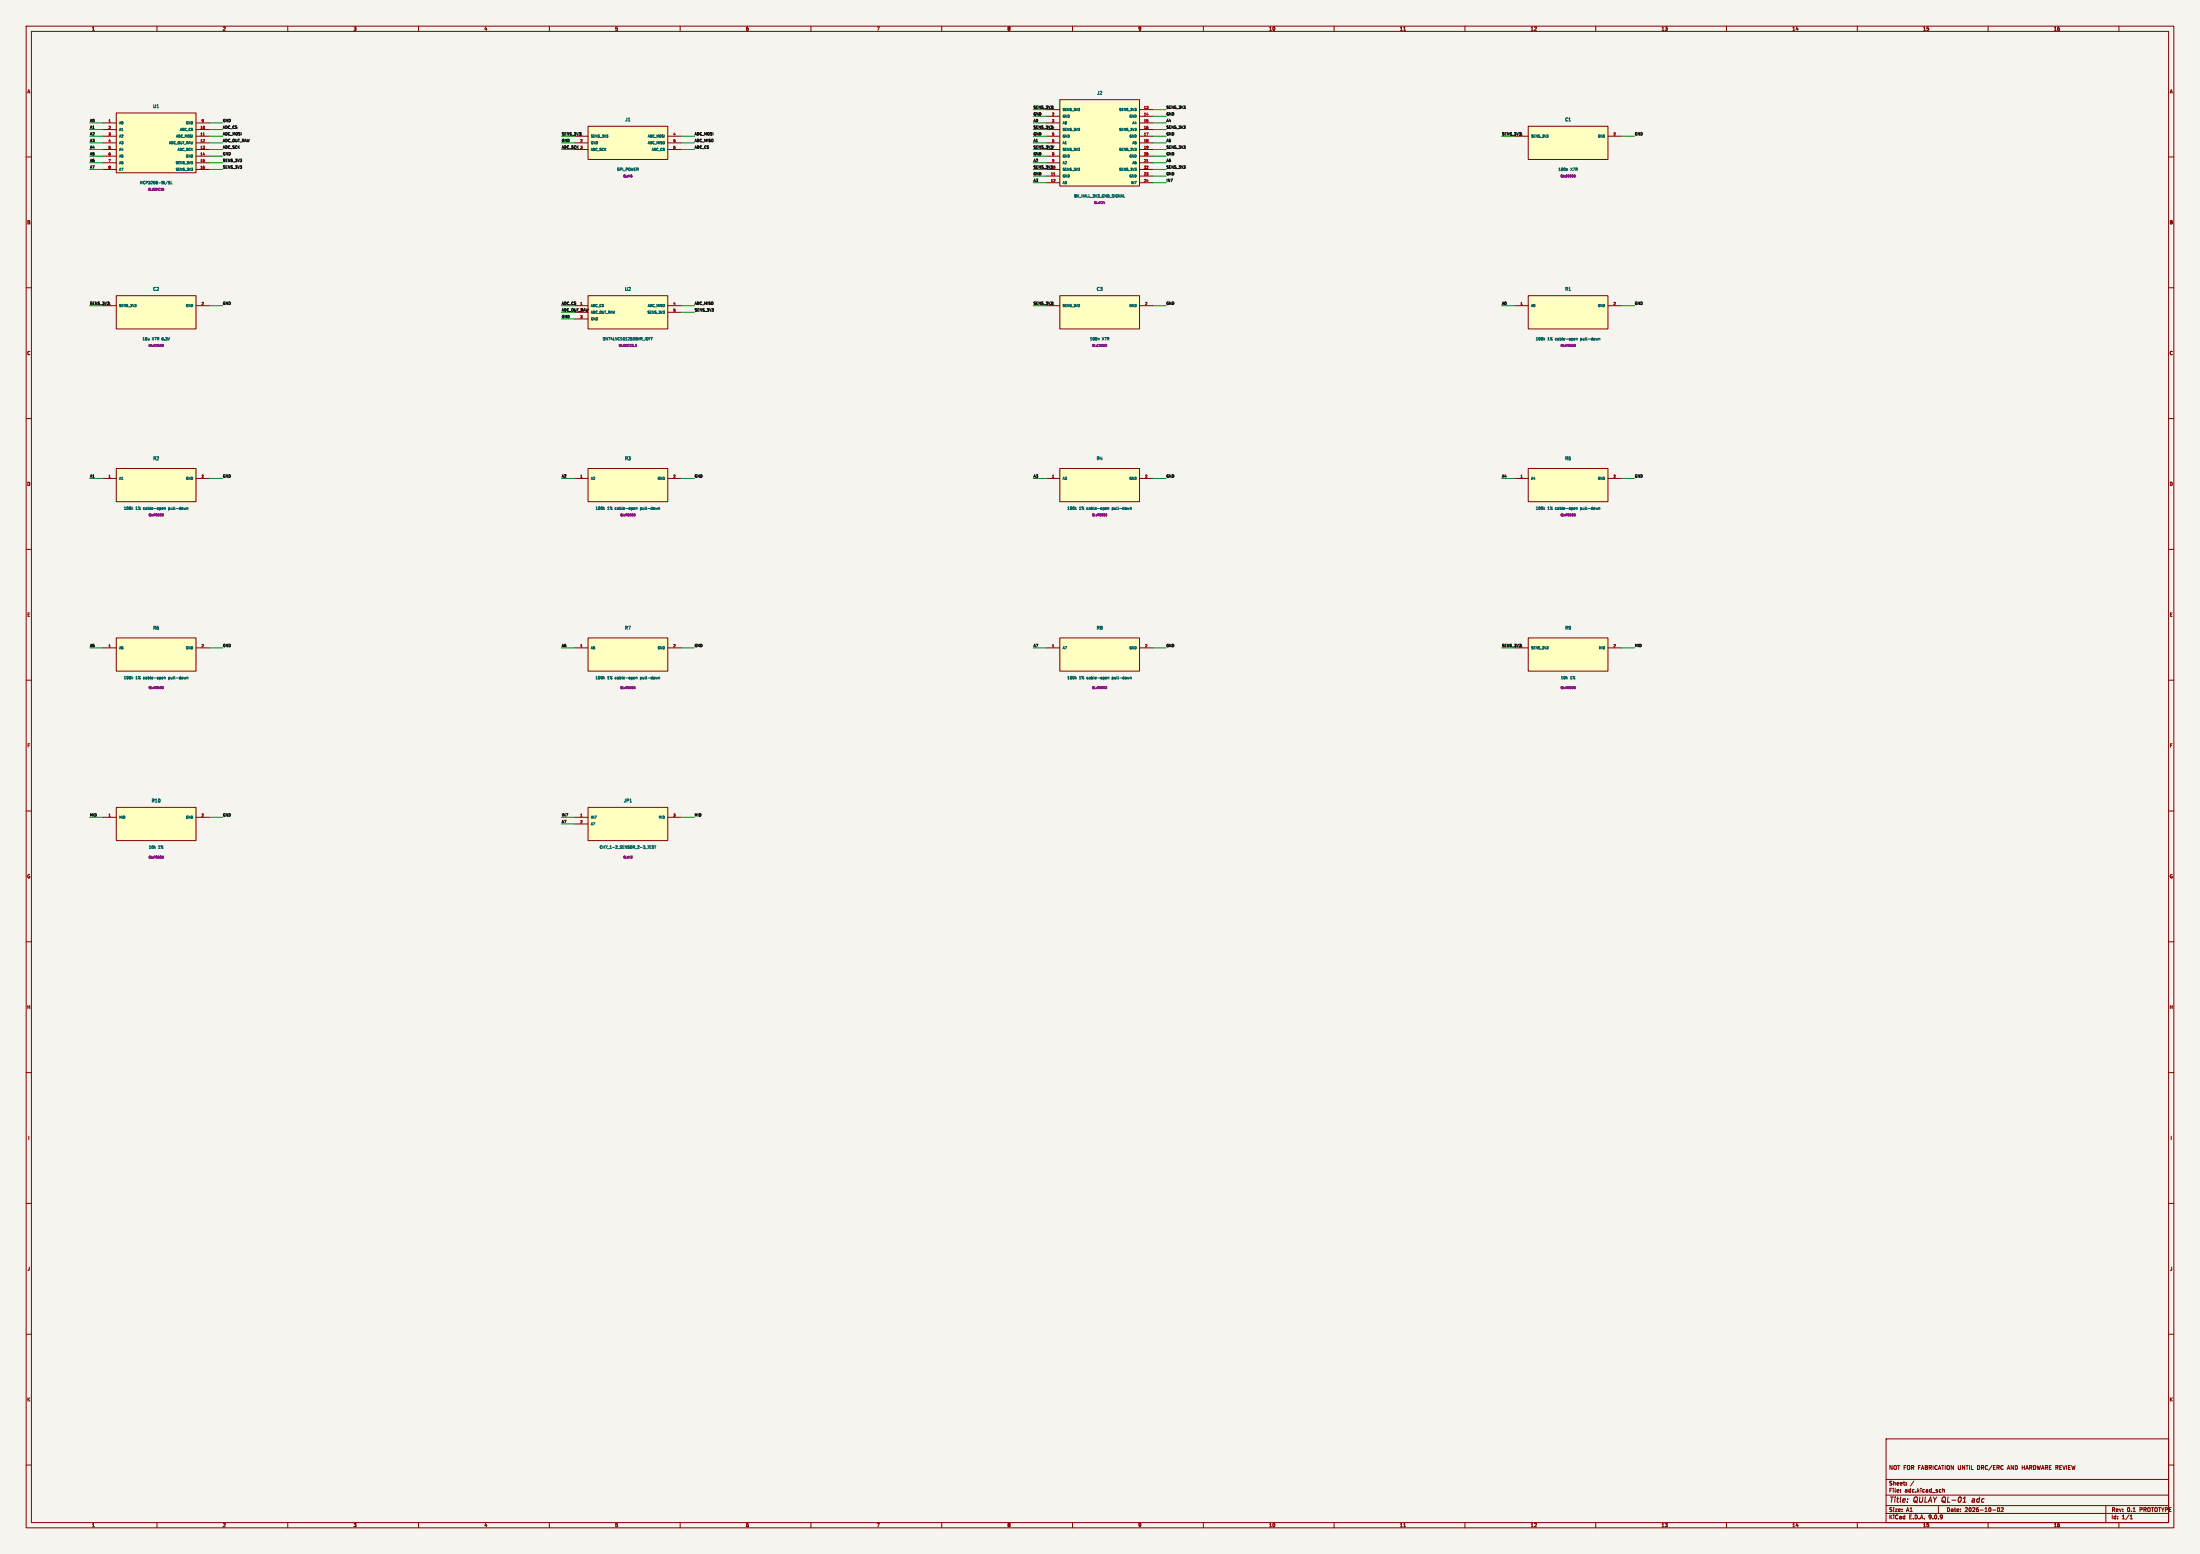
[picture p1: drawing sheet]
(kicad_sch (version 20231120) (generator "eeschema") (paper "A1")
   (title_block (title "QULAY QL-01 adc") (date "2026-10-02") (rev "0.1 PROTOTYPE") (comment 1 "NOT FOR FABRICATION UNTIL DRC/ERC AND HARDWARE REVIEW"))
   (lib_symbols (symbol "QL:adc_U1" (pin_names (offset 1)) (in_bom yes) (on_board yes)
    (property "Reference" "U1" (at 0 13.97 0) (effects (font (size 1.0 1.0))))
    (property "Value" "MCP3208-BI/SL" (at 0 -13.97 0) (effects (font (size 1.0 1.0))))
    (symbol "adc_U1_0_1" (rectangle (start -15.24 11.43) (end 15.24 -11.43) (stroke (width .254) (type default)) (fill (type background))))
    (symbol "adc_U1_1_1" (pin passive line (at -20.32 7.62 0) (length 5.08) (name "A0" (effects (font (size 0.9 0.9)))) (number "1" (effects (font (size 0.9 0.9)))))(pin passive line (at -20.32 5.08 0) (length 5.08) (name "A1" (effects (font (size 0.9 0.9)))) (number "2" (effects (font (size 0.9 0.9)))))(pin passive line (at -20.32 2.54 0) (length 5.08) (name "A2" (effects (font (size 0.9 0.9)))) (number "3" (effects (font (size 0.9 0.9)))))(pin passive line (at -20.32 -8.89e-16 0) (length 5.08) (name "A3" (effects (font (size 0.9 0.9)))) (number "4" (effects (font (size 0.9 0.9)))))(pin passive line (at -20.32 -2.54 0) (length 5.08) (name "A4" (effects (font (size 0.9 0.9)))) (number "5" (effects (font (size 0.9 0.9)))))(pin passive line (at -20.32 -5.08 0) (length 5.08) (name "A5" (effects (font (size 0.9 0.9)))) (number "6" (effects (font (size 0.9 0.9)))))(pin passive line (at -20.32 -7.62 0) (length 5.08) (name "A6" (effects (font (size 0.9 0.9)))) (number "7" (effects (font (size 0.9 0.9)))))(pin passive line (at -20.32 -10.16 0) (length 5.08) (name "A7" (effects (font (size 0.9 0.9)))) (number "8" (effects (font (size 0.9 0.9)))))(pin power_in line (at 20.32 7.62 180) (length 5.08) (name "GND" (effects (font (size 0.9 0.9)))) (number "9" (effects (font (size 0.9 0.9)))))(pin input line (at 20.32 5.08 180) (length 5.08) (name "ADC_CS" (effects (font (size 0.9 0.9)))) (number "10" (effects (font (size 0.9 0.9)))))(pin input line (at 20.32 2.54 180) (length 5.08) (name "ADC_MOSI" (effects (font (size 0.9 0.9)))) (number "11" (effects (font (size 0.9 0.9)))))(pin tri_state line (at 20.32 -8.89e-16 180) (length 5.08) (name "ADC_OUT_RAW" (effects (font (size 0.9 0.9)))) (number "12" (effects (font (size 0.9 0.9)))))(pin input line (at 20.32 -2.54 180) (length 5.08) (name "ADC_SCK" (effects (font (size 0.9 0.9)))) (number "13" (effects (font (size 0.9 0.9)))))(pin power_in line (at 20.32 -5.08 180) (length 5.08) (name "GND" (effects (font (size 0.9 0.9)))) (number "14" (effects (font (size 0.9 0.9)))))(pin power_in line (at 20.32 -7.62 180) (length 5.08) (name "SENS_3V3" (effects (font (size 0.9 0.9)))) (number "15" (effects (font (size 0.9 0.9)))))(pin power_in line (at 20.32 -10.16 180) (length 5.08) (name "SENS_3V3" (effects (font (size 0.9 0.9)))) (number "16" (effects (font (size 0.9 0.9)))))))(symbol "QL:adc_J1" (pin_names (offset 1)) (in_bom yes) (on_board yes)
    (property "Reference" "J1" (at 0 8.89 0) (effects (font (size 1.0 1.0))))
    (property "Value" "SPI_POWER" (at 0 -8.89 0) (effects (font (size 1.0 1.0))))
    (symbol "adc_J1_0_1" (rectangle (start -15.24 6.35) (end 15.24 -6.35) (stroke (width .254) (type default)) (fill (type background))))
    (symbol "adc_J1_1_1" (pin power_out line (at -20.32 2.54 0) (length 5.08) (name "SENS_3V3" (effects (font (size 0.9 0.9)))) (number "1" (effects (font (size 0.9 0.9)))))(pin power_out line (at -20.32 -3.81e-16 0) (length 5.08) (name "GND" (effects (font (size 0.9 0.9)))) (number "2" (effects (font (size 0.9 0.9)))))(pin output line (at -20.32 -2.54 0) (length 5.08) (name "ADC_SCK" (effects (font (size 0.9 0.9)))) (number "3" (effects (font (size 0.9 0.9)))))(pin output line (at 20.32 2.54 180) (length 5.08) (name "ADC_MOSI" (effects (font (size 0.9 0.9)))) (number "4" (effects (font (size 0.9 0.9)))))(pin input line (at 20.32 -3.81e-16 180) (length 5.08) (name "ADC_MISO" (effects (font (size 0.9 0.9)))) (number "5" (effects (font (size 0.9 0.9)))))(pin output line (at 20.32 -2.54 180) (length 5.08) (name "ADC_CS" (effects (font (size 0.9 0.9)))) (number "6" (effects (font (size 0.9 0.9)))))))(symbol "QL:adc_J2" (pin_names (offset 1)) (in_bom yes) (on_board yes)
    (property "Reference" "J2" (at 0 19.05 0) (effects (font (size 1.0 1.0))))
    (property "Value" "8X_HALL_3V3_GND_SIGNAL" (at 0 -19.05 0) (effects (font (size 1.0 1.0))))
    (symbol "adc_J2_0_1" (rectangle (start -15.24 16.51) (end 15.24 -16.51) (stroke (width .254) (type default)) (fill (type background))))
    (symbol "adc_J2_1_1" (pin passive line (at -20.32 12.7 0) (length 5.08) (name "SENS_3V3" (effects (font (size 0.9 0.9)))) (number "1" (effects (font (size 0.9 0.9)))))(pin passive line (at -20.32 10.16 0) (length 5.08) (name "GND" (effects (font (size 0.9 0.9)))) (number "2" (effects (font (size 0.9 0.9)))))(pin passive line (at -20.32 7.62 0) (length 5.08) (name "A0" (effects (font (size 0.9 0.9)))) (number "3" (effects (font (size 0.9 0.9)))))(pin passive line (at -20.32 5.08 0) (length 5.08) (name "SENS_3V3" (effects (font (size 0.9 0.9)))) (number "4" (effects (font (size 0.9 0.9)))))(pin passive line (at -20.32 2.54 0) (length 5.08) (name "GND" (effects (font (size 0.9 0.9)))) (number "5" (effects (font (size 0.9 0.9)))))(pin passive line (at -20.32 1.27e-15 0) (length 5.08) (name "A1" (effects (font (size 0.9 0.9)))) (number "6" (effects (font (size 0.9 0.9)))))(pin passive line (at -20.32 -2.54 0) (length 5.08) (name "SENS_3V3" (effects (font (size 0.9 0.9)))) (number "7" (effects (font (size 0.9 0.9)))))(pin passive line (at -20.32 -5.08 0) (length 5.08) (name "GND" (effects (font (size 0.9 0.9)))) (number "8" (effects (font (size 0.9 0.9)))))(pin passive line (at -20.32 -7.62 0) (length 5.08) (name "A2" (effects (font (size 0.9 0.9)))) (number "9" (effects (font (size 0.9 0.9)))))(pin passive line (at -20.32 -10.16 0) (length 5.08) (name "SENS_3V3" (effects (font (size 0.9 0.9)))) (number "10" (effects (font (size 0.9 0.9)))))(pin passive line (at -20.32 -12.7 0) (length 5.08) (name "GND" (effects (font (size 0.9 0.9)))) (number "11" (effects (font (size 0.9 0.9)))))(pin passive line (at -20.32 -15.24 0) (length 5.08) (name "A3" (effects (font (size 0.9 0.9)))) (number "12" (effects (font (size 0.9 0.9)))))(pin passive line (at 20.32 12.7 180) (length 5.08) (name "SENS_3V3" (effects (font (size 0.9 0.9)))) (number "13" (effects (font (size 0.9 0.9)))))(pin passive line (at 20.32 10.16 180) (length 5.08) (name "GND" (effects (font (size 0.9 0.9)))) (number "14" (effects (font (size 0.9 0.9)))))(pin passive line (at 20.32 7.62 180) (length 5.08) (name "A4" (effects (font (size 0.9 0.9)))) (number "15" (effects (font (size 0.9 0.9)))))(pin passive line (at 20.32 5.08 180) (length 5.08) (name "SENS_3V3" (effects (font (size 0.9 0.9)))) (number "16" (effects (font (size 0.9 0.9)))))(pin passive line (at 20.32 2.54 180) (length 5.08) (name "GND" (effects (font (size 0.9 0.9)))) (number "17" (effects (font (size 0.9 0.9)))))(pin passive line (at 20.32 1.27e-15 180) (length 5.08) (name "A5" (effects (font (size 0.9 0.9)))) (number "18" (effects (font (size 0.9 0.9)))))(pin passive line (at 20.32 -2.54 180) (length 5.08) (name "SENS_3V3" (effects (font (size 0.9 0.9)))) (number "19" (effects (font (size 0.9 0.9)))))(pin passive line (at 20.32 -5.08 180) (length 5.08) (name "GND" (effects (font (size 0.9 0.9)))) (number "20" (effects (font (size 0.9 0.9)))))(pin passive line (at 20.32 -7.62 180) (length 5.08) (name "A6" (effects (font (size 0.9 0.9)))) (number "21" (effects (font (size 0.9 0.9)))))(pin passive line (at 20.32 -10.16 180) (length 5.08) (name "SENS_3V3" (effects (font (size 0.9 0.9)))) (number "22" (effects (font (size 0.9 0.9)))))(pin passive line (at 20.32 -12.7 180) (length 5.08) (name "GND" (effects (font (size 0.9 0.9)))) (number "23" (effects (font (size 0.9 0.9)))))(pin passive line (at 20.32 -15.24 180) (length 5.08) (name "IN7" (effects (font (size 0.9 0.9)))) (number "24" (effects (font (size 0.9 0.9)))))))(symbol "QL:adc_C1" (pin_names (offset 1)) (in_bom yes) (on_board yes)
    (property "Reference" "C1" (at 0 8.89 0) (effects (font (size 1.0 1.0))))
    (property "Value" "100n X7R" (at 0 -8.89 0) (effects (font (size 1.0 1.0))))
    (symbol "adc_C1_0_1" (rectangle (start -15.24 6.35) (end 15.24 -6.35) (stroke (width .254) (type default)) (fill (type background))))
    (symbol "adc_C1_1_1" (pin passive line (at -20.32 2.54 0) (length 5.08) (name "SENS_3V3" (effects (font (size 0.9 0.9)))) (number "1" (effects (font (size 0.9 0.9)))))(pin passive line (at 20.32 2.54 180) (length 5.08) (name "GND" (effects (font (size 0.9 0.9)))) (number "2" (effects (font (size 0.9 0.9)))))))(symbol "QL:adc_C2" (pin_names (offset 1)) (in_bom yes) (on_board yes)
    (property "Reference" "C2" (at 0 8.89 0) (effects (font (size 1.0 1.0))))
    (property "Value" "10u X7R 6.3V" (at 0 -8.89 0) (effects (font (size 1.0 1.0))))
    (symbol "adc_C2_0_1" (rectangle (start -15.24 6.35) (end 15.24 -6.35) (stroke (width .254) (type default)) (fill (type background))))
    (symbol "adc_C2_1_1" (pin passive line (at -20.32 2.54 0) (length 5.08) (name "SENS_3V3" (effects (font (size 0.9 0.9)))) (number "1" (effects (font (size 0.9 0.9)))))(pin passive line (at 20.32 2.54 180) (length 5.08) (name "GND" (effects (font (size 0.9 0.9)))) (number "2" (effects (font (size 0.9 0.9)))))))(symbol "QL:adc_U2" (pin_names (offset 1)) (in_bom yes) (on_board yes)
    (property "Reference" "U2" (at 0 8.89 0) (effects (font (size 1.0 1.0))))
    (property "Value" "SN74LVC1G125DBVR_IOFF" (at 0 -8.89 0) (effects (font (size 1.0 1.0))))
    (symbol "adc_U2_0_1" (rectangle (start -15.24 6.35) (end 15.24 -6.35) (stroke (width .254) (type default)) (fill (type background))))
    (symbol "adc_U2_1_1" (pin input line (at -20.32 2.54 0) (length 5.08) (name "ADC_CS" (effects (font (size 0.9 0.9)))) (number "1" (effects (font (size 0.9 0.9)))))(pin input line (at -20.32 -3.81e-16 0) (length 5.08) (name "ADC_OUT_RAW" (effects (font (size 0.9 0.9)))) (number "2" (effects (font (size 0.9 0.9)))))(pin power_in line (at -20.32 -2.54 0) (length 5.08) (name "GND" (effects (font (size 0.9 0.9)))) (number "3" (effects (font (size 0.9 0.9)))))(pin tri_state line (at 20.32 2.54 180) (length 5.08) (name "ADC_MISO" (effects (font (size 0.9 0.9)))) (number "4" (effects (font (size 0.9 0.9)))))(pin power_in line (at 20.32 -3.81e-16 180) (length 5.08) (name "SENS_3V3" (effects (font (size 0.9 0.9)))) (number "5" (effects (font (size 0.9 0.9)))))))(symbol "QL:adc_C3" (pin_names (offset 1)) (in_bom yes) (on_board yes)
    (property "Reference" "C3" (at 0 8.89 0) (effects (font (size 1.0 1.0))))
    (property "Value" "100n X7R" (at 0 -8.89 0) (effects (font (size 1.0 1.0))))
    (symbol "adc_C3_0_1" (rectangle (start -15.24 6.35) (end 15.24 -6.35) (stroke (width .254) (type default)) (fill (type background))))
    (symbol "adc_C3_1_1" (pin passive line (at -20.32 2.54 0) (length 5.08) (name "SENS_3V3" (effects (font (size 0.9 0.9)))) (number "1" (effects (font (size 0.9 0.9)))))(pin passive line (at 20.32 2.54 180) (length 5.08) (name "GND" (effects (font (size 0.9 0.9)))) (number "2" (effects (font (size 0.9 0.9)))))))(symbol "QL:adc_R1" (pin_names (offset 1)) (in_bom yes) (on_board yes)
    (property "Reference" "R1" (at 0 8.89 0) (effects (font (size 1.0 1.0))))
    (property "Value" "100k 1% cable-open pull-down" (at 0 -8.89 0) (effects (font (size 1.0 1.0))))
    (symbol "adc_R1_0_1" (rectangle (start -15.24 6.35) (end 15.24 -6.35) (stroke (width .254) (type default)) (fill (type background))))
    (symbol "adc_R1_1_1" (pin passive line (at -20.32 2.54 0) (length 5.08) (name "A0" (effects (font (size 0.9 0.9)))) (number "1" (effects (font (size 0.9 0.9)))))(pin passive line (at 20.32 2.54 180) (length 5.08) (name "GND" (effects (font (size 0.9 0.9)))) (number "2" (effects (font (size 0.9 0.9)))))))(symbol "QL:adc_R2" (pin_names (offset 1)) (in_bom yes) (on_board yes)
    (property "Reference" "R2" (at 0 8.89 0) (effects (font (size 1.0 1.0))))
    (property "Value" "100k 1% cable-open pull-down" (at 0 -8.89 0) (effects (font (size 1.0 1.0))))
    (symbol "adc_R2_0_1" (rectangle (start -15.24 6.35) (end 15.24 -6.35) (stroke (width .254) (type default)) (fill (type background))))
    (symbol "adc_R2_1_1" (pin passive line (at -20.32 2.54 0) (length 5.08) (name "A1" (effects (font (size 0.9 0.9)))) (number "1" (effects (font (size 0.9 0.9)))))(pin passive line (at 20.32 2.54 180) (length 5.08) (name "GND" (effects (font (size 0.9 0.9)))) (number "2" (effects (font (size 0.9 0.9)))))))(symbol "QL:adc_R3" (pin_names (offset 1)) (in_bom yes) (on_board yes)
    (property "Reference" "R3" (at 0 8.89 0) (effects (font (size 1.0 1.0))))
    (property "Value" "100k 1% cable-open pull-down" (at 0 -8.89 0) (effects (font (size 1.0 1.0))))
    (symbol "adc_R3_0_1" (rectangle (start -15.24 6.35) (end 15.24 -6.35) (stroke (width .254) (type default)) (fill (type background))))
    (symbol "adc_R3_1_1" (pin passive line (at -20.32 2.54 0) (length 5.08) (name "A2" (effects (font (size 0.9 0.9)))) (number "1" (effects (font (size 0.9 0.9)))))(pin passive line (at 20.32 2.54 180) (length 5.08) (name "GND" (effects (font (size 0.9 0.9)))) (number "2" (effects (font (size 0.9 0.9)))))))(symbol "QL:adc_R4" (pin_names (offset 1)) (in_bom yes) (on_board yes)
    (property "Reference" "R4" (at 0 8.89 0) (effects (font (size 1.0 1.0))))
    (property "Value" "100k 1% cable-open pull-down" (at 0 -8.89 0) (effects (font (size 1.0 1.0))))
    (symbol "adc_R4_0_1" (rectangle (start -15.24 6.35) (end 15.24 -6.35) (stroke (width .254) (type default)) (fill (type background))))
    (symbol "adc_R4_1_1" (pin passive line (at -20.32 2.54 0) (length 5.08) (name "A3" (effects (font (size 0.9 0.9)))) (number "1" (effects (font (size 0.9 0.9)))))(pin passive line (at 20.32 2.54 180) (length 5.08) (name "GND" (effects (font (size 0.9 0.9)))) (number "2" (effects (font (size 0.9 0.9)))))))(symbol "QL:adc_R5" (pin_names (offset 1)) (in_bom yes) (on_board yes)
    (property "Reference" "R5" (at 0 8.89 0) (effects (font (size 1.0 1.0))))
    (property "Value" "100k 1% cable-open pull-down" (at 0 -8.89 0) (effects (font (size 1.0 1.0))))
    (symbol "adc_R5_0_1" (rectangle (start -15.24 6.35) (end 15.24 -6.35) (stroke (width .254) (type default)) (fill (type background))))
    (symbol "adc_R5_1_1" (pin passive line (at -20.32 2.54 0) (length 5.08) (name "A4" (effects (font (size 0.9 0.9)))) (number "1" (effects (font (size 0.9 0.9)))))(pin passive line (at 20.32 2.54 180) (length 5.08) (name "GND" (effects (font (size 0.9 0.9)))) (number "2" (effects (font (size 0.9 0.9)))))))(symbol "QL:adc_R6" (pin_names (offset 1)) (in_bom yes) (on_board yes)
    (property "Reference" "R6" (at 0 8.89 0) (effects (font (size 1.0 1.0))))
    (property "Value" "100k 1% cable-open pull-down" (at 0 -8.89 0) (effects (font (size 1.0 1.0))))
    (symbol "adc_R6_0_1" (rectangle (start -15.24 6.35) (end 15.24 -6.35) (stroke (width .254) (type default)) (fill (type background))))
    (symbol "adc_R6_1_1" (pin passive line (at -20.32 2.54 0) (length 5.08) (name "A5" (effects (font (size 0.9 0.9)))) (number "1" (effects (font (size 0.9 0.9)))))(pin passive line (at 20.32 2.54 180) (length 5.08) (name "GND" (effects (font (size 0.9 0.9)))) (number "2" (effects (font (size 0.9 0.9)))))))(symbol "QL:adc_R7" (pin_names (offset 1)) (in_bom yes) (on_board yes)
    (property "Reference" "R7" (at 0 8.89 0) (effects (font (size 1.0 1.0))))
    (property "Value" "100k 1% cable-open pull-down" (at 0 -8.89 0) (effects (font (size 1.0 1.0))))
    (symbol "adc_R7_0_1" (rectangle (start -15.24 6.35) (end 15.24 -6.35) (stroke (width .254) (type default)) (fill (type background))))
    (symbol "adc_R7_1_1" (pin passive line (at -20.32 2.54 0) (length 5.08) (name "A6" (effects (font (size 0.9 0.9)))) (number "1" (effects (font (size 0.9 0.9)))))(pin passive line (at 20.32 2.54 180) (length 5.08) (name "GND" (effects (font (size 0.9 0.9)))) (number "2" (effects (font (size 0.9 0.9)))))))(symbol "QL:adc_R8" (pin_names (offset 1)) (in_bom yes) (on_board yes)
    (property "Reference" "R8" (at 0 8.89 0) (effects (font (size 1.0 1.0))))
    (property "Value" "100k 1% cable-open pull-down" (at 0 -8.89 0) (effects (font (size 1.0 1.0))))
    (symbol "adc_R8_0_1" (rectangle (start -15.24 6.35) (end 15.24 -6.35) (stroke (width .254) (type default)) (fill (type background))))
    (symbol "adc_R8_1_1" (pin passive line (at -20.32 2.54 0) (length 5.08) (name "A7" (effects (font (size 0.9 0.9)))) (number "1" (effects (font (size 0.9 0.9)))))(pin passive line (at 20.32 2.54 180) (length 5.08) (name "GND" (effects (font (size 0.9 0.9)))) (number "2" (effects (font (size 0.9 0.9)))))))(symbol "QL:adc_R9" (pin_names (offset 1)) (in_bom yes) (on_board yes)
    (property "Reference" "R9" (at 0 8.89 0) (effects (font (size 1.0 1.0))))
    (property "Value" "10k 1%" (at 0 -8.89 0) (effects (font (size 1.0 1.0))))
    (symbol "adc_R9_0_1" (rectangle (start -15.24 6.35) (end 15.24 -6.35) (stroke (width .254) (type default)) (fill (type background))))
    (symbol "adc_R9_1_1" (pin passive line (at -20.32 2.54 0) (length 5.08) (name "SENS_3V3" (effects (font (size 0.9 0.9)))) (number "1" (effects (font (size 0.9 0.9)))))(pin passive line (at 20.32 2.54 180) (length 5.08) (name "MID" (effects (font (size 0.9 0.9)))) (number "2" (effects (font (size 0.9 0.9)))))))(symbol "QL:adc_R10" (pin_names (offset 1)) (in_bom yes) (on_board yes)
    (property "Reference" "R10" (at 0 8.89 0) (effects (font (size 1.0 1.0))))
    (property "Value" "10k 1%" (at 0 -8.89 0) (effects (font (size 1.0 1.0))))
    (symbol "adc_R10_0_1" (rectangle (start -15.24 6.35) (end 15.24 -6.35) (stroke (width .254) (type default)) (fill (type background))))
    (symbol "adc_R10_1_1" (pin passive line (at -20.32 2.54 0) (length 5.08) (name "MID" (effects (font (size 0.9 0.9)))) (number "1" (effects (font (size 0.9 0.9)))))(pin passive line (at 20.32 2.54 180) (length 5.08) (name "GND" (effects (font (size 0.9 0.9)))) (number "2" (effects (font (size 0.9 0.9)))))))(symbol "QL:adc_JP1" (pin_names (offset 1)) (in_bom yes) (on_board yes)
    (property "Reference" "JP1" (at 0 8.89 0) (effects (font (size 1.0 1.0))))
    (property "Value" "CH7_1-2_SENSOR_2-3_TEST" (at 0 -8.89 0) (effects (font (size 1.0 1.0))))
    (symbol "adc_JP1_0_1" (rectangle (start -15.24 6.35) (end 15.24 -6.35) (stroke (width .254) (type default)) (fill (type background))))
    (symbol "adc_JP1_1_1" (pin passive line (at -20.32 2.54 0) (length 5.08) (name "IN7" (effects (font (size 0.9 0.9)))) (number "1" (effects (font (size 0.9 0.9)))))(pin passive line (at -20.32 -3.81e-16 0) (length 5.08) (name "A7" (effects (font (size 0.9 0.9)))) (number "2" (effects (font (size 0.9 0.9)))))(pin passive line (at 20.32 2.54 180) (length 5.08) (name "MID" (effects (font (size 0.9 0.9)))) (number "3" (effects (font (size 0.9 0.9)))))))) (symbol (lib_id "QL:adc_U1") (at 59.69 54.61 0) (unit 1) (in_bom yes) (on_board yes) (dnp no)
    (property "Reference" "U1" (at 59.69 40.64 0) (effects (font (size 1.2 1.2))))
    (property "Value" "MCP3208-BI/SL" (at 59.69 69.85 0) (effects (font (size 1 1))))
    (property "Footprint" "QL:SOIC16" (at 59.69 72.39 0) (effects (font (size 0.8 0.8)))) (pin "1")(pin "2")(pin "3")(pin "4")(pin "5")(pin "6")(pin "7")(pin "8")(pin "9")(pin "10")(pin "11")(pin "12")(pin "13")(pin "14")(pin "15")(pin "16"))(symbol (lib_id "QL:adc_J1") (at 240.03 54.61 0) (unit 1) (in_bom yes) (on_board yes) (dnp no)
    (property "Reference" "J1" (at 240.03 45.72 0) (effects (font (size 1.2 1.2))))
    (property "Value" "SPI_POWER" (at 240.03 64.77 0) (effects (font (size 1 1))))
    (property "Footprint" "QL:H6" (at 240.03 67.31 0) (effects (font (size 0.8 0.8)))) (pin "1")(pin "2")(pin "3")(pin "4")(pin "5")(pin "6"))(symbol (lib_id "QL:adc_J2") (at 420.37 54.61 0) (unit 1) (in_bom yes) (on_board yes) (dnp no)
    (property "Reference" "J2" (at 420.37 35.56 0) (effects (font (size 1.2 1.2))))
    (property "Value" "8X_HALL_3V3_GND_SIGNAL" (at 420.37 74.93 0) (effects (font (size 1 1))))
    (property "Footprint" "QL:H24" (at 420.37 77.47 0) (effects (font (size 0.8 0.8)))) (pin "1")(pin "2")(pin "3")(pin "4")(pin "5")(pin "6")(pin "7")(pin "8")(pin "9")(pin "10")(pin "11")(pin "12")(pin "13")(pin "14")(pin "15")(pin "16")(pin "17")(pin "18")(pin "19")(pin "20")(pin "21")(pin "22")(pin "23")(pin "24"))(symbol (lib_id "QL:adc_C1") (at 599.44 54.61 0) (unit 1) (in_bom yes) (on_board yes) (dnp no)
    (property "Reference" "C1" (at 599.44 45.72 0) (effects (font (size 1.2 1.2))))
    (property "Value" "100n X7R" (at 599.44 64.77 0) (effects (font (size 1 1))))
    (property "Footprint" "QL:C0603" (at 599.44 67.31 0) (effects (font (size 0.8 0.8)))) (pin "1")(pin "2"))(symbol (lib_id "QL:adc_C2") (at 59.69 119.38 0) (unit 1) (in_bom yes) (on_board yes) (dnp no)
    (property "Reference" "C2" (at 59.69 110.49 0) (effects (font (size 1.2 1.2))))
    (property "Value" "10u X7R 6.3V" (at 59.69 129.54 0) (effects (font (size 1 1))))
    (property "Footprint" "QL:C0603" (at 59.69 132.08 0) (effects (font (size 0.8 0.8)))) (pin "1")(pin "2"))(symbol (lib_id "QL:adc_U2") (at 240.03 119.38 0) (unit 1) (in_bom yes) (on_board yes) (dnp no)
    (property "Reference" "U2" (at 240.03 110.49 0) (effects (font (size 1.2 1.2))))
    (property "Value" "SN74LVC1G125DBVR_IOFF" (at 240.03 129.54 0) (effects (font (size 1 1))))
    (property "Footprint" "QL:SOT23_5" (at 240.03 132.08 0) (effects (font (size 0.8 0.8)))) (pin "1")(pin "2")(pin "3")(pin "4")(pin "5"))(symbol (lib_id "QL:adc_C3") (at 420.37 119.38 0) (unit 1) (in_bom yes) (on_board yes) (dnp no)
    (property "Reference" "C3" (at 420.37 110.49 0) (effects (font (size 1.2 1.2))))
    (property "Value" "100n X7R" (at 420.37 129.54 0) (effects (font (size 1 1))))
    (property "Footprint" "QL:C0603" (at 420.37 132.08 0) (effects (font (size 0.8 0.8)))) (pin "1")(pin "2"))(symbol (lib_id "QL:adc_R1") (at 599.44 119.38 0) (unit 1) (in_bom yes) (on_board yes) (dnp no)
    (property "Reference" "R1" (at 599.44 110.49 0) (effects (font (size 1.2 1.2))))
    (property "Value" "100k 1% cable-open pull-down" (at 599.44 129.54 0) (effects (font (size 1 1))))
    (property "Footprint" "QL:R0603" (at 599.44 132.08 0) (effects (font (size 0.8 0.8)))) (pin "1")(pin "2"))(symbol (lib_id "QL:adc_R2") (at 59.69 185.42 0) (unit 1) (in_bom yes) (on_board yes) (dnp no)
    (property "Reference" "R2" (at 59.69 175.26 0) (effects (font (size 1.2 1.2))))
    (property "Value" "100k 1% cable-open pull-down" (at 59.69 194.31 0) (effects (font (size 1 1))))
    (property "Footprint" "QL:R0603" (at 59.69 196.85 0) (effects (font (size 0.8 0.8)))) (pin "1")(pin "2"))(symbol (lib_id "QL:adc_R3") (at 240.03 185.42 0) (unit 1) (in_bom yes) (on_board yes) (dnp no)
    (property "Reference" "R3" (at 240.03 175.26 0) (effects (font (size 1.2 1.2))))
    (property "Value" "100k 1% cable-open pull-down" (at 240.03 194.31 0) (effects (font (size 1 1))))
    (property "Footprint" "QL:R0603" (at 240.03 196.85 0) (effects (font (size 0.8 0.8)))) (pin "1")(pin "2"))(symbol (lib_id "QL:adc_R4") (at 420.37 185.42 0) (unit 1) (in_bom yes) (on_board yes) (dnp no)
    (property "Reference" "R4" (at 420.37 175.26 0) (effects (font (size 1.2 1.2))))
    (property "Value" "100k 1% cable-open pull-down" (at 420.37 194.31 0) (effects (font (size 1 1))))
    (property "Footprint" "QL:R0603" (at 420.37 196.85 0) (effects (font (size 0.8 0.8)))) (pin "1")(pin "2"))(symbol (lib_id "QL:adc_R5") (at 599.44 185.42 0) (unit 1) (in_bom yes) (on_board yes) (dnp no)
    (property "Reference" "R5" (at 599.44 175.26 0) (effects (font (size 1.2 1.2))))
    (property "Value" "100k 1% cable-open pull-down" (at 599.44 194.31 0) (effects (font (size 1 1))))
    (property "Footprint" "QL:R0603" (at 599.44 196.85 0) (effects (font (size 0.8 0.8)))) (pin "1")(pin "2"))(symbol (lib_id "QL:adc_R6") (at 59.69 250.19 0) (unit 1) (in_bom yes) (on_board yes) (dnp no)
    (property "Reference" "R6" (at 59.69 240.03 0) (effects (font (size 1.2 1.2))))
    (property "Value" "100k 1% cable-open pull-down" (at 59.69 259.08 0) (effects (font (size 1 1))))
    (property "Footprint" "QL:R0603" (at 59.69 262.89 0) (effects (font (size 0.8 0.8)))) (pin "1")(pin "2"))(symbol (lib_id "QL:adc_R7") (at 240.03 250.19 0) (unit 1) (in_bom yes) (on_board yes) (dnp no)
    (property "Reference" "R7" (at 240.03 240.03 0) (effects (font (size 1.2 1.2))))
    (property "Value" "100k 1% cable-open pull-down" (at 240.03 259.08 0) (effects (font (size 1 1))))
    (property "Footprint" "QL:R0603" (at 240.03 262.89 0) (effects (font (size 0.8 0.8)))) (pin "1")(pin "2"))(symbol (lib_id "QL:adc_R8") (at 420.37 250.19 0) (unit 1) (in_bom yes) (on_board yes) (dnp no)
    (property "Reference" "R8" (at 420.37 240.03 0) (effects (font (size 1.2 1.2))))
    (property "Value" "100k 1% cable-open pull-down" (at 420.37 259.08 0) (effects (font (size 1 1))))
    (property "Footprint" "QL:R0603" (at 420.37 262.89 0) (effects (font (size 0.8 0.8)))) (pin "1")(pin "2"))(symbol (lib_id "QL:adc_R9") (at 599.44 250.19 0) (unit 1) (in_bom yes) (on_board yes) (dnp no)
    (property "Reference" "R9" (at 599.44 240.03 0) (effects (font (size 1.2 1.2))))
    (property "Value" "10k 1%" (at 599.44 259.08 0) (effects (font (size 1 1))))
    (property "Footprint" "QL:R0603" (at 599.44 262.89 0) (effects (font (size 0.8 0.8)))) (pin "1")(pin "2"))(symbol (lib_id "QL:adc_R10") (at 59.69 314.96 0) (unit 1) (in_bom yes) (on_board yes) (dnp no)
    (property "Reference" "R10" (at 59.69 306.07 0) (effects (font (size 1.2 1.2))))
    (property "Value" "10k 1%" (at 59.69 323.85 0) (effects (font (size 1 1))))
    (property "Footprint" "QL:R0603" (at 59.69 327.66 0) (effects (font (size 0.8 0.8)))) (pin "1")(pin "2"))(symbol (lib_id "QL:adc_JP1") (at 240.03 314.96 0) (unit 1) (in_bom yes) (on_board yes) (dnp no)
    (property "Reference" "JP1" (at 240.03 306.07 0) (effects (font (size 1.2 1.2))))
    (property "Value" "CH7_1-2_SENSOR_2-3_TEST" (at 240.03 323.85 0) (effects (font (size 1 1))))
    (property "Footprint" "QL:H3" (at 240.03 327.66 0) (effects (font (size 0.8 0.8)))) (pin "1")(pin "2")(pin "3")) (wire (pts (xy 39.37 46.99) (xy 34.29 46.99)) (stroke (width 0) (type default)))(label "A0" (at 34.29 46.99 180) (effects (font (size 1 1)) (justify left bottom)))(wire (pts (xy 39.37 49.53) (xy 34.29 49.53)) (stroke (width 0) (type default)))(label "A1" (at 34.29 49.53 180) (effects (font (size 1 1)) (justify left bottom)))(wire (pts (xy 39.37 52.07) (xy 34.29 52.07)) (stroke (width 0) (type default)))(label "A2" (at 34.29 52.07 180) (effects (font (size 1 1)) (justify left bottom)))(wire (pts (xy 39.37 54.61) (xy 34.29 54.61)) (stroke (width 0) (type default)))(label "A3" (at 34.29 54.61 180) (effects (font (size 1 1)) (justify left bottom)))(wire (pts (xy 39.37 57.15) (xy 34.29 57.15)) (stroke (width 0) (type default)))(label "A4" (at 34.29 57.15 180) (effects (font (size 1 1)) (justify left bottom)))(wire (pts (xy 39.37 59.69) (xy 34.29 59.69)) (stroke (width 0) (type default)))(label "A5" (at 34.29 59.69 180) (effects (font (size 1 1)) (justify left bottom)))(wire (pts (xy 39.37 62.23) (xy 34.29 62.23)) (stroke (width 0) (type default)))(label "A6" (at 34.29 62.23 180) (effects (font (size 1 1)) (justify left bottom)))(wire (pts (xy 39.37 64.77) (xy 34.29 64.77)) (stroke (width 0) (type default)))(label "A7" (at 34.29 64.77 180) (effects (font (size 1 1)) (justify left bottom)))(wire (pts (xy 80.01 46.99) (xy 85.09 46.99)) (stroke (width 0) (type default)))(label "GND" (at 85.09 46.99 0) (effects (font (size 1 1)) (justify left bottom)))(wire (pts (xy 80.01 49.53) (xy 85.09 49.53)) (stroke (width 0) (type default)))(label "ADC_CS" (at 85.09 49.53 0) (effects (font (size 1 1)) (justify left bottom)))(wire (pts (xy 80.01 52.07) (xy 85.09 52.07)) (stroke (width 0) (type default)))(label "ADC_MOSI" (at 85.09 52.07 0) (effects (font (size 1 1)) (justify left bottom)))(wire (pts (xy 80.01 54.61) (xy 85.09 54.61)) (stroke (width 0) (type default)))(label "ADC_OUT_RAW" (at 85.09 54.61 0) (effects (font (size 1 1)) (justify left bottom)))(wire (pts (xy 80.01 57.15) (xy 85.09 57.15)) (stroke (width 0) (type default)))(label "ADC_SCK" (at 85.09 57.15 0) (effects (font (size 1 1)) (justify left bottom)))(wire (pts (xy 80.01 59.69) (xy 85.09 59.69)) (stroke (width 0) (type default)))(label "GND" (at 85.09 59.69 0) (effects (font (size 1 1)) (justify left bottom)))(wire (pts (xy 80.01 62.23) (xy 85.09 62.23)) (stroke (width 0) (type default)))(label "SENS_3V3" (at 85.09 62.23 0) (effects (font (size 1 1)) (justify left bottom)))(wire (pts (xy 80.01 64.77) (xy 85.09 64.77)) (stroke (width 0) (type default)))(label "SENS_3V3" (at 85.09 64.77 0) (effects (font (size 1 1)) (justify left bottom)))(wire (pts (xy 219.71 52.07) (xy 214.63 52.07)) (stroke (width 0) (type default)))(label "SENS_3V3" (at 214.63 52.07 180) (effects (font (size 1 1)) (justify left bottom)))(wire (pts (xy 219.71 54.61) (xy 214.63 54.61)) (stroke (width 0) (type default)))(label "GND" (at 214.63 54.61 180) (effects (font (size 1 1)) (justify left bottom)))(wire (pts (xy 219.71 57.15) (xy 214.63 57.15)) (stroke (width 0) (type default)))(label "ADC_SCK" (at 214.63 57.15 180) (effects (font (size 1 1)) (justify left bottom)))(wire (pts (xy 260.35 52.07) (xy 265.43 52.07)) (stroke (width 0) (type default)))(label "ADC_MOSI" (at 265.43 52.07 0) (effects (font (size 1 1)) (justify left bottom)))(wire (pts (xy 260.35 54.61) (xy 265.43 54.61)) (stroke (width 0) (type default)))(label "ADC_MISO" (at 265.43 54.61 0) (effects (font (size 1 1)) (justify left bottom)))(wire (pts (xy 260.35 57.15) (xy 265.43 57.15)) (stroke (width 0) (type default)))(label "ADC_CS" (at 265.43 57.15 0) (effects (font (size 1 1)) (justify left bottom)))(wire (pts (xy 400.05 41.91) (xy 394.97 41.91)) (stroke (width 0) (type default)))(label "SENS_3V3" (at 394.97 41.91 180) (effects (font (size 1 1)) (justify left bottom)))(wire (pts (xy 400.05 44.45) (xy 394.97 44.45)) (stroke (width 0) (type default)))(label "GND" (at 394.97 44.45 180) (effects (font (size 1 1)) (justify left bottom)))(wire (pts (xy 400.05 46.99) (xy 394.97 46.99)) (stroke (width 0) (type default)))(label "A0" (at 394.97 46.99 180) (effects (font (size 1 1)) (justify left bottom)))(wire (pts (xy 400.05 49.53) (xy 394.97 49.53)) (stroke (width 0) (type default)))(label "SENS_3V3" (at 394.97 49.53 180) (effects (font (size 1 1)) (justify left bottom)))(wire (pts (xy 400.05 52.07) (xy 394.97 52.07)) (stroke (width 0) (type default)))(label "GND" (at 394.97 52.07 180) (effects (font (size 1 1)) (justify left bottom)))(wire (pts (xy 400.05 54.61) (xy 394.97 54.61)) (stroke (width 0) (type default)))(label "A1" (at 394.97 54.61 180) (effects (font (size 1 1)) (justify left bottom)))(wire (pts (xy 400.05 57.15) (xy 394.97 57.15)) (stroke (width 0) (type default)))(label "SENS_3V3" (at 394.97 57.15 180) (effects (font (size 1 1)) (justify left bottom)))(wire (pts (xy 400.05 59.69) (xy 394.97 59.69)) (stroke (width 0) (type default)))(label "GND" (at 394.97 59.69 180) (effects (font (size 1 1)) (justify left bottom)))(wire (pts (xy 400.05 62.23) (xy 394.97 62.23)) (stroke (width 0) (type default)))(label "A2" (at 394.97 62.23 180) (effects (font (size 1 1)) (justify left bottom)))(wire (pts (xy 400.05 64.77) (xy 394.97 64.77)) (stroke (width 0) (type default)))(label "SENS_3V3" (at 394.97 64.77 180) (effects (font (size 1 1)) (justify left bottom)))(wire (pts (xy 400.05 67.31) (xy 394.97 67.31)) (stroke (width 0) (type default)))(label "GND" (at 394.97 67.31 180) (effects (font (size 1 1)) (justify left bottom)))(wire (pts (xy 400.05 69.85) (xy 394.97 69.85)) (stroke (width 0) (type default)))(label "A3" (at 394.97 69.85 180) (effects (font (size 1 1)) (justify left bottom)))(wire (pts (xy 440.69 41.91) (xy 445.77 41.91)) (stroke (width 0) (type default)))(label "SENS_3V3" (at 445.77 41.91 0) (effects (font (size 1 1)) (justify left bottom)))(wire (pts (xy 440.69 44.45) (xy 445.77 44.45)) (stroke (width 0) (type default)))(label "GND" (at 445.77 44.45 0) (effects (font (size 1 1)) (justify left bottom)))(wire (pts (xy 440.69 46.99) (xy 445.77 46.99)) (stroke (width 0) (type default)))(label "A4" (at 445.77 46.99 0) (effects (font (size 1 1)) (justify left bottom)))(wire (pts (xy 440.69 49.53) (xy 445.77 49.53)) (stroke (width 0) (type default)))(label "SENS_3V3" (at 445.77 49.53 0) (effects (font (size 1 1)) (justify left bottom)))(wire (pts (xy 440.69 52.07) (xy 445.77 52.07)) (stroke (width 0) (type default)))(label "GND" (at 445.77 52.07 0) (effects (font (size 1 1)) (justify left bottom)))(wire (pts (xy 440.69 54.61) (xy 445.77 54.61)) (stroke (width 0) (type default)))(label "A5" (at 445.77 54.61 0) (effects (font (size 1 1)) (justify left bottom)))(wire (pts (xy 440.69 57.15) (xy 445.77 57.15)) (stroke (width 0) (type default)))(label "SENS_3V3" (at 445.77 57.15 0) (effects (font (size 1 1)) (justify left bottom)))(wire (pts (xy 440.69 59.69) (xy 445.77 59.69)) (stroke (width 0) (type default)))(label "GND" (at 445.77 59.69 0) (effects (font (size 1 1)) (justify left bottom)))(wire (pts (xy 440.69 62.23) (xy 445.77 62.23)) (stroke (width 0) (type default)))(label "A6" (at 445.77 62.23 0) (effects (font (size 1 1)) (justify left bottom)))(wire (pts (xy 440.69 64.77) (xy 445.77 64.77)) (stroke (width 0) (type default)))(label "SENS_3V3" (at 445.77 64.77 0) (effects (font (size 1 1)) (justify left bottom)))(wire (pts (xy 440.69 67.31) (xy 445.77 67.31)) (stroke (width 0) (type default)))(label "GND" (at 445.77 67.31 0) (effects (font (size 1 1)) (justify left bottom)))(wire (pts (xy 440.69 69.85) (xy 445.77 69.85)) (stroke (width 0) (type default)))(label "IN7" (at 445.77 69.85 0) (effects (font (size 1 1)) (justify left bottom)))(wire (pts (xy 579.12 52.07) (xy 574.04 52.07)) (stroke (width 0) (type default)))(label "SENS_3V3" (at 574.04 52.07 180) (effects (font (size 1 1)) (justify left bottom)))(wire (pts (xy 619.76 52.07) (xy 624.84 52.07)) (stroke (width 0) (type default)))(label "GND" (at 624.84 52.07 0) (effects (font (size 1 1)) (justify left bottom)))(wire (pts (xy 39.37 116.84) (xy 34.29 116.84)) (stroke (width 0) (type default)))(label "SENS_3V3" (at 34.29 116.84 180) (effects (font (size 1 1)) (justify left bottom)))(wire (pts (xy 80.01 116.84) (xy 85.09 116.84)) (stroke (width 0) (type default)))(label "GND" (at 85.09 116.84 0) (effects (font (size 1 1)) (justify left bottom)))(wire (pts (xy 219.71 116.84) (xy 214.63 116.84)) (stroke (width 0) (type default)))(label "ADC_CS" (at 214.63 116.84 180) (effects (font (size 1 1)) (justify left bottom)))(wire (pts (xy 219.71 119.38) (xy 214.63 119.38)) (stroke (width 0) (type default)))(label "ADC_OUT_RAW" (at 214.63 119.38 180) (effects (font (size 1 1)) (justify left bottom)))(wire (pts (xy 219.71 121.92) (xy 214.63 121.92)) (stroke (width 0) (type default)))(label "GND" (at 214.63 121.92 180) (effects (font (size 1 1)) (justify left bottom)))(wire (pts (xy 260.35 116.84) (xy 265.43 116.84)) (stroke (width 0) (type default)))(label "ADC_MISO" (at 265.43 116.84 0) (effects (font (size 1 1)) (justify left bottom)))(wire (pts (xy 260.35 119.38) (xy 265.43 119.38)) (stroke (width 0) (type default)))(label "SENS_3V3" (at 265.43 119.38 0) (effects (font (size 1 1)) (justify left bottom)))(wire (pts (xy 400.05 116.84) (xy 394.97 116.84)) (stroke (width 0) (type default)))(label "SENS_3V3" (at 394.97 116.84 180) (effects (font (size 1 1)) (justify left bottom)))(wire (pts (xy 440.69 116.84) (xy 445.77 116.84)) (stroke (width 0) (type default)))(label "GND" (at 445.77 116.84 0) (effects (font (size 1 1)) (justify left bottom)))(wire (pts (xy 579.12 116.84) (xy 574.04 116.84)) (stroke (width 0) (type default)))(label "A0" (at 574.04 116.84 180) (effects (font (size 1 1)) (justify left bottom)))(wire (pts (xy 619.76 116.84) (xy 624.84 116.84)) (stroke (width 0) (type default)))(label "GND" (at 624.84 116.84 0) (effects (font (size 1 1)) (justify left bottom)))(wire (pts (xy 39.37 182.88) (xy 34.29 182.88)) (stroke (width 0) (type default)))(label "A1" (at 34.29 182.88 180) (effects (font (size 1 1)) (justify left bottom)))(wire (pts (xy 80.01 182.88) (xy 85.09 182.88)) (stroke (width 0) (type default)))(label "GND" (at 85.09 182.88 0) (effects (font (size 1 1)) (justify left bottom)))(wire (pts (xy 219.71 182.88) (xy 214.63 182.88)) (stroke (width 0) (type default)))(label "A2" (at 214.63 182.88 180) (effects (font (size 1 1)) (justify left bottom)))(wire (pts (xy 260.35 182.88) (xy 265.43 182.88)) (stroke (width 0) (type default)))(label "GND" (at 265.43 182.88 0) (effects (font (size 1 1)) (justify left bottom)))(wire (pts (xy 400.05 182.88) (xy 394.97 182.88)) (stroke (width 0) (type default)))(label "A3" (at 394.97 182.88 180) (effects (font (size 1 1)) (justify left bottom)))(wire (pts (xy 440.69 182.88) (xy 445.77 182.88)) (stroke (width 0) (type default)))(label "GND" (at 445.77 182.88 0) (effects (font (size 1 1)) (justify left bottom)))(wire (pts (xy 579.12 182.88) (xy 574.04 182.88)) (stroke (width 0) (type default)))(label "A4" (at 574.04 182.88 180) (effects (font (size 1 1)) (justify left bottom)))(wire (pts (xy 619.76 182.88) (xy 624.84 182.88)) (stroke (width 0) (type default)))(label "GND" (at 624.84 182.88 0) (effects (font (size 1 1)) (justify left bottom)))(wire (pts (xy 39.37 247.65) (xy 34.29 247.65)) (stroke (width 0) (type default)))(label "A5" (at 34.29 247.65 180) (effects (font (size 1 1)) (justify left bottom)))(wire (pts (xy 80.01 247.65) (xy 85.09 247.65)) (stroke (width 0) (type default)))(label "GND" (at 85.09 247.65 0) (effects (font (size 1 1)) (justify left bottom)))(wire (pts (xy 219.71 247.65) (xy 214.63 247.65)) (stroke (width 0) (type default)))(label "A6" (at 214.63 247.65 180) (effects (font (size 1 1)) (justify left bottom)))(wire (pts (xy 260.35 247.65) (xy 265.43 247.65)) (stroke (width 0) (type default)))(label "GND" (at 265.43 247.65 0) (effects (font (size 1 1)) (justify left bottom)))(wire (pts (xy 400.05 247.65) (xy 394.97 247.65)) (stroke (width 0) (type default)))(label "A7" (at 394.97 247.65 180) (effects (font (size 1 1)) (justify left bottom)))(wire (pts (xy 440.69 247.65) (xy 445.77 247.65)) (stroke (width 0) (type default)))(label "GND" (at 445.77 247.65 0) (effects (font (size 1 1)) (justify left bottom)))(wire (pts (xy 579.12 247.65) (xy 574.04 247.65)) (stroke (width 0) (type default)))(label "SENS_3V3" (at 574.04 247.65 180) (effects (font (size 1 1)) (justify left bottom)))(wire (pts (xy 619.76 247.65) (xy 624.84 247.65)) (stroke (width 0) (type default)))(label "MID" (at 624.84 247.65 0) (effects (font (size 1 1)) (justify left bottom)))(wire (pts (xy 39.37 312.42) (xy 34.29 312.42)) (stroke (width 0) (type default)))(label "MID" (at 34.29 312.42 180) (effects (font (size 1 1)) (justify left bottom)))(wire (pts (xy 80.01 312.42) (xy 85.09 312.42)) (stroke (width 0) (type default)))(label "GND" (at 85.09 312.42 0) (effects (font (size 1 1)) (justify left bottom)))(wire (pts (xy 219.71 312.42) (xy 214.63 312.42)) (stroke (width 0) (type default)))(label "IN7" (at 214.63 312.42 180) (effects (font (size 1 1)) (justify left bottom)))(wire (pts (xy 219.71 314.96) (xy 214.63 314.96)) (stroke (width 0) (type default)))(label "A7" (at 214.63 314.96 180) (effects (font (size 1 1)) (justify left bottom)))(wire (pts (xy 260.35 312.42) (xy 265.43 312.42)) (stroke (width 0) (type default)))(label "MID" (at 265.43 312.42 0) (effects (font (size 1 1)) (justify left bottom))))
